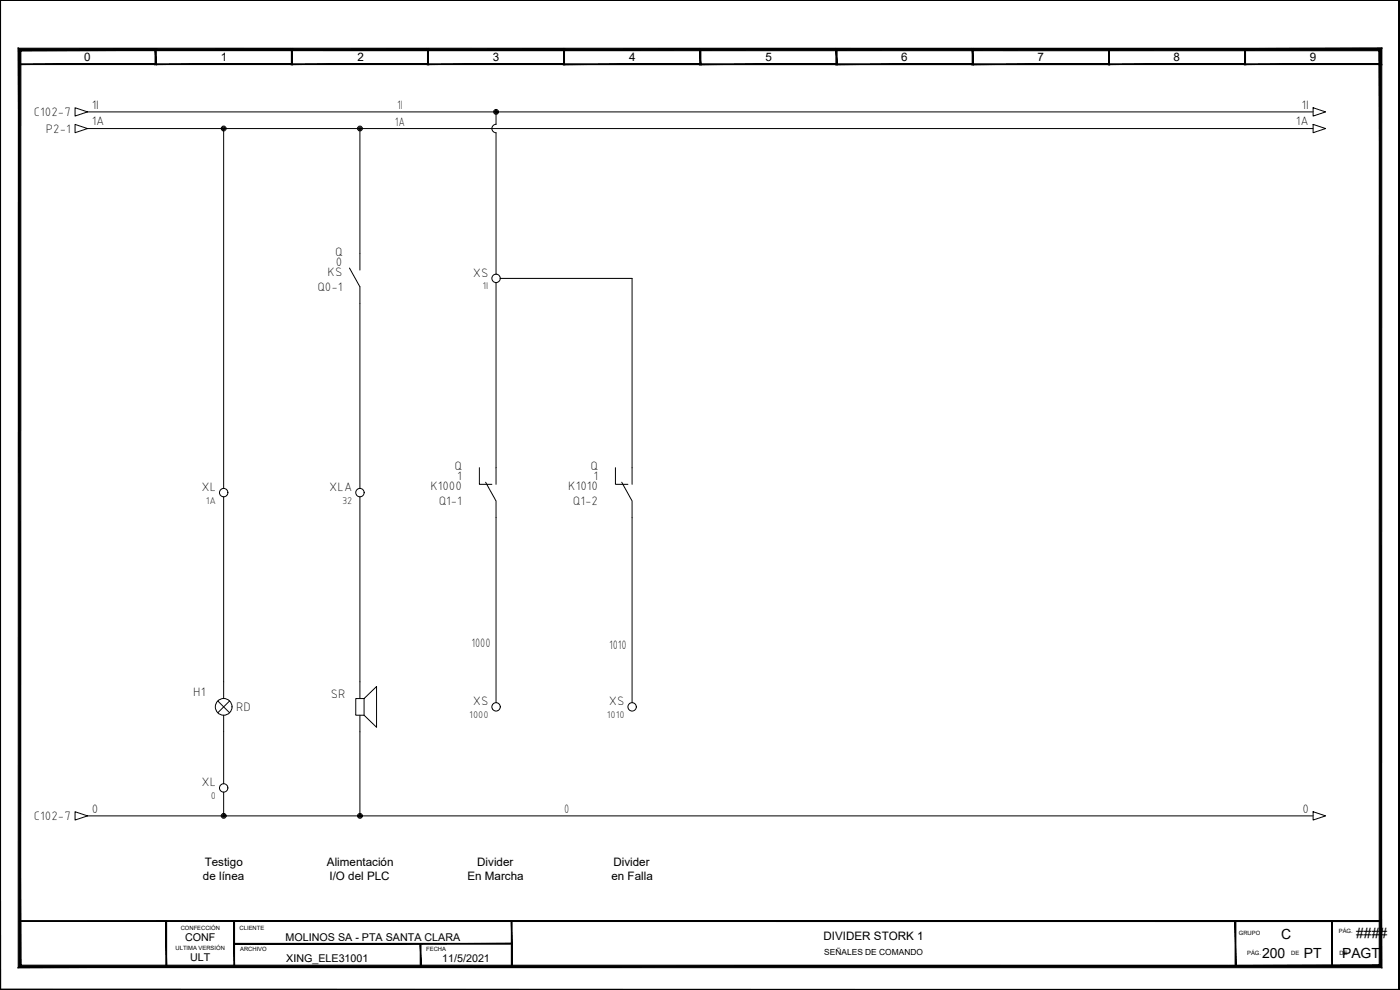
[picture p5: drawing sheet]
<svg xmlns="http://www.w3.org/2000/svg" width="420mm" height="297mm" viewBox="0 0 420 297" stroke-linecap="round" stroke-linejoin="round" font-family="sans-serif">
<g fill="#000" stroke="#000" stroke-width=".3">
<path d="M0 .1h419.9zM0 .1h419.9z"/>
<path d="M5.7 19.4h41.1l-.2-.3zM5.9 19.1h40.7l-40.9 .3zM5.7 14.7v4.7l.2-.3zM5.7 14.7l.2 .3v4.1zM5.7 14.7l.2 .3 40.9-.3zM5.9 15l40.9-.3-.2 .3zM46.8 14.7l-.2 .3 .2 4.4zM46.6 15l.2 4.4-.2-.3z"/>
<path d="M46.6 19.4h41.1l-.2-.3zM46.6 19.4l.2-.3h40.7zM46.6 14.7v4.7l.2-.3zM46.6 14.7l.2 .3v4.1zM46.6 14.7l.2 .3 40.9-.3zM46.8 15l40.9-.3-.2 .3zM87.7 14.7l-.2 .3 .2 4.4zM87.5 15l.2 4.4-.2-.3z"/>
<path d="M87.5 19.4h41.1l-.2-.3zM87.7 19.1h40.7l-40.9 .3zM87.5 14.7v4.7l.2-.3zM87.5 14.7l.2 .3v4.1zM87.5 14.7l.2 .3 40.9-.3zM87.7 15l40.9-.3-.2 .3zM128.6 14.7l-.2 .3 .2 4.4zM128.4 15l.2 4.4-.2-.3z"/>
<path d="M128.3 19.4h41.1l-.2-.3zM128.5 19.1h40.7l-40.9 .3zM128.3 14.7v4.7l.2-.3zM128.3 14.7l.2 .3v4.1zM128.3 14.7l.2 .3 40.9-.3zM128.5 15l40.9-.3-.2 .3zM169.4 14.7l-.2 .3 .2 4.4zM169.2 15l.2 4.4-.2-.3z"/>
<path d="M169.2 19.4h41.1l-.2-.2zM169.2 19.4l.2-.2h40.7zM169.2 14.7v4.7l.2-.2zM169.2 14.7l.2 .3v4.2zM169.2 14.7l.2 .3 40.9-.3zM169.4 15l40.9-.3-.2 .3zM210.3 14.7l-.2 .3 .2 4.4zM210.1 15l.2 4.4-.2-.2z"/>
<path d="M210 19.4h41.2l-.3-.2zM210.3 19.2h40.6l-40.9 .2zM210 14.7v4.7l.3-.2zM210 14.7l.3 .3v4.2zM210 14.7l.3 .3 40.9-.3zM210.3 15l40.9-.3-.3 .3zM251.2 14.7l-.3 .3 .3 4.4zM250.9 15l.3 4.4-.3-.2z"/>
<path d="M250.9 19.4h41.2l-.3-.2zM250.9 19.4l.3-.2h40.6zM250.9 14.7v4.7l.3-.2zM250.9 14.7l.3 .3v4.2zM250.9 14.7l.3 .3 40.9-.3zM251.2 15l40.9-.3-.3 .3zM292.1 14.7l-.3 .3 .3 4.4zM291.8 15l.3 4.4-.3-.2z"/>
<path d="M291.8 19.4h41.1l-.2-.2zM291.8 19.4l.2-.2h40.7zM291.8 14.7v4.7l.2-.2zM291.8 14.7l.2 .3v4.2zM291.8 14.7l.2 .3 40.9-.3zM292 15l40.9-.3-.2 .3zM332.9 14.7l-.2 .3 .2 4.4zM332.7 15l.2 4.4-.2-.2z"/>
<path d="M332.7 19.4h41.1l-.2-.3zM332.9 19.1h40.7l-40.9 .3zM332.7 14.7v4.7l.2-.3zM332.7 14.7l.2 .3v4.1zM332.7 14.7l.2 .3 40.9-.3zM332.9 15l40.9-.3-.2 .3zM373.8 14.7l-.2 .3 .2 4.4zM373.6 15l.2 4.4-.2-.3z"/>
<path d="M373.5 19.4h41.1l-.2-.3zM373.5 19.4l.2-.3h40.7zM373.5 14.7v4.7l.2-.3zM373.5 14.7l.2 .3v4.1zM373.5 14.7l.2 .3 40.9-.3zM373.7 15l40.9-.3-.2 .3zM414.6 14.7l-.2 .3 .2 4.4zM414.4 15l.2 4.4-.2-.3z"/>
<path d="M419.9 .1v296.7zM419.9 .1l.1 296.8zM419.9 .1l.1 296.8z"/>
<path d="M5.8 276.3v.2l408.5-.2zM5.8 276.5l408.5-.2v.2z"/>
<path d="M0 .1v296.9l.2-.2zM0 .1h.2v296.7z"/>
<path d="M5.5 290.3l408.4-.7h-407.7zM5.5 290.3l408.4-.7 .8 .8zM413.9 15.2v274.4l.8 .8zM413.9 15.2l.8-.7v275.9zM6.3 15.2h407.6l.8-.7zM5.5 14.5h409.2l-408.4 .7zM5.5 14.5l.7 275.1 .1-274.4zM5.5 14.5l.7 275.1-.7 .7z"/>
<path d="M49.8 276.4v13.6h.2zM49.8 276.4h.2v13.6z"/>
<path d="M70.2 276.4v13.6h.2zM70.2 276.4h.2v13.6z"/>
<path d="M70.3 283v.3l83.3-.3zM70.3 283.3l83.3-.3v.3z"/>
<path d="M126.1 283.2v6.8h.2zM126.1 283.2h.2v6.8z"/>
<path d="M153.5 276.4v13.7h.2zM153.5 276.4h.2v13.7z"/>
<path d="M370.7 276.4v13.6h.2zM370.7 276.4h.2v13.6z"/>
<path d="M399.7 276.4v13.6h.2zM399.7 276.4h.2v13.6z"/>
<path d="M.2 296.8l419.8 .1zM.2 296.8l419.8 .1-420 .1zM0 297l420-.1zM0 297h420z"/>
</g>
<g fill="none" stroke="#000" stroke-width=".3">
<path d="M0 .1v296.9h420M22.5 32.3l3.8 1.3-3.8 1.2zM22.5 37.3l3.8 1.3-3.8 1.2zM26.3 33.6h367.8M26.3 38.6h367.8M67.1 38.6v108M108 38.6v42.4M148.9 33.6v3.7a1.26 1.26 0 0 0-1.3 1.3 1.26 1.26 0 0 0 1.3 1.2v42.5M394.1 32.3l3.7 1.3-3.7 1.2zM394.1 37.3l3.7 1.3-3.7 1.2zM104.9 80.4l3.1 5.6v60.6M148.9 84.8v60.5"/>
<path d="M150.1 83.5h39.6v61.8M67.1 149.1v60.5M108 149.1v60.5M143.9 140.3v5h3.7M145.7 144.7l3.2 5.6v60.5M184.7 140.3v5h3.7M186.6 144.7l3.1 5.6v60.5M65.4 210.3l3.5 3.6M67.1 214.6v20.6M68.9 210.3l-3.5 3.6M108 214.6v30.2M109.3 209.6h-2.5v5h2.5"/>
<path d="M109.3 209.6l3.7-3.6v12.2l-3.7-3.6zM67.1 237.7v7.1M22.5 243.6l3.8 1.2-3.8 1.2zM26.3 244.8h367.8M394.1 243.6l3.7 1.2-3.7 1.2zM5.8 276.4h44.1v13.6h-44.1z"/>
<circle cx="67.1" cy="38.6" r=".73"/>
<circle cx="67.1" cy="38.6" r=".46"/>
<circle cx="67.1" cy="38.6" r=".22"/>
<circle cx="108" cy="38.6" r=".73"/>
<circle cx="108" cy="38.6" r=".46"/>
<circle cx="108" cy="38.6" r=".22"/>
<circle cx="148.9" cy="33.6" r=".73"/>
<circle cx="148.9" cy="33.6" r=".46"/>
<circle cx="148.9" cy="33.6" r=".22"/>
<circle cx="148.9" cy="83.5" r="1.26"/>
<circle cx="67.1" cy="147.8" r="1.26"/>
<circle cx="108" cy="147.8" r="1.26"/>
<circle cx="67.1" cy="212.1" r="2.51"/>
<circle cx="148.9" cy="212.1" r="1.26"/>
<circle cx="189.7" cy="212.1" r="1.26"/>
<circle cx="67.1" cy="236.4" r="1.26"/>
<circle cx="67.1" cy="244.8" r=".73"/>
<circle cx="67.1" cy="244.8" r=".46"/>
<circle cx="67.1" cy="244.8" r=".22"/>
<circle cx="108" cy="244.8" r=".73"/>
<circle cx="108" cy="244.8" r=".46"/>
<circle cx="108" cy="244.8" r=".22"/>
</g>
<g font-size="4.2">
<text x="384.5" y="281.6">C</text>
<text x="407" y="281.3">####</text>
<text x="378.8" y="287.5">200</text>
<text x="391.3" y="287.5">PT</text>
<text x="402.8" y="287.5">PAGT</text>
</g>
<g font-size="3.9">
<text x="10.2" y="34.8">C102-7</text>
<text x="27.5" y="32.6">1I</text>
<text x="119.2" y="32.8">1I</text>
<text x="390.6" y="32.6">1I</text>
<text x="13.8" y="39.8">P2-1</text>
<text x="27.5" y="37.6">1A</text>
<text x="118.5" y="37.8">1A</text>
<text x="388.9" y="37.6">1A</text>
<text x="100.5" y="76.8">Q</text>
<text x="98.3" y="82.8">KS</text>
<text x="100.8" y="79.8">0</text>
<text x="141.9" y="83">XS</text>
<text x="95.3" y="87.3">Q0-1</text>
<text x="136.4" y="141.1">Q</text>
<text x="177.2" y="141.1">Q</text>
<text x="60.4" y="147.3">XL</text>
<text x="98.8" y="147.3">XLA</text>
<text x="129.2" y="147.1">K1000</text>
<text x="137.2" y="144.1">1</text>
<text x="170.6" y="147.1">K1010</text>
<text x="178.1" y="144.1">1</text>
<text x="131.7" y="151.6">Q1-1</text>
<text x="172" y="151.6">Q1-2</text>
<text x="141.5" y="194">1000</text>
<text x="182.8" y="194.6">1010</text>
<text x="58" y="208.8">H1</text>
<text x="99.3" y="209.3">SR</text>
<text x="70.9" y="213.3">RD</text>
<text x="141.9" y="211.6">XS</text>
<text x="182.7" y="211.6">XS</text>
<text x="60.4" y="235.9">XL</text>
<text x="27.5" y="243.8">0</text>
<text x="169.4" y="244">0</text>
<text x="390.9" y="243.8">0</text>
<text x="10.2" y="246">C102-7</text>
</g>
<g font-size="3.5">
<text x="25.3" y="18.4">0</text>
<text x="66.3" y="18.4">1</text>
<text x="107.3" y="18.4">2</text>
<text x="147.9" y="18.4">3</text>
<text x="188.8" y="18.4">4</text>
<text x="229.7" y="18.4">5</text>
<text x="270.5" y="18.4">6</text>
<text x="311.4" y="18.4">7</text>
<text x="352.2" y="18.4">8</text>
<text x="393.1" y="18.4">9</text>
<text x="60.9" y="264">de línea</text>
<text x="61.4" y="259.8">Testigo</text>
<text x="98.1" y="259.8">Alimentación</text>
<text x="98.9" y="264">I/O del PLC</text>
<text x="140.3" y="263.9">En Marcha</text>
<text x="143.2" y="259.8">Divider</text>
<text x="183.5" y="264">en Falla</text>
<text x="184.1" y="259.8">Divider</text>
<text x="247.1" y="282.1">DIVIDER STORK 1</text>
</g>
<g font-size="3.2">
<text x="55.5" y="282.3">CONF</text>
<text x="85.7" y="282.3">MOLINOS SA - PTA SANTA CLARA</text>
<text x="57" y="288.3">ULT</text>
<text x="85.9" y="288.6">XING_ELE31001</text>
<text x="132.7" y="288.6">11/5/2021</text>
</g>
<g font-size="3.1">
<text x="144.8" y="86.8">1I</text>
<text x="61.8" y="151.1">1A</text>
<text x="102.7" y="151.1">32</text>
<text x="140.8" y="215.3">1000</text>
<text x="182.1" y="215.3">1010</text>
<text x="63.3" y="239.7">0</text>
</g>
<text font-size="2.5" x="247.4" y="286.6">SEÑALES DE COMANDO</text>
<g font-size="1.8">
<text x="54.2" y="279">CONFECCIÓN</text>
<text x="71.9" y="279">CLIENTE</text>
<text x="371.8" y="280.6">GRUPO</text>
<text x="401.8" y="279.8">PÁG.</text>
<text x="52.7" y="285">ULTIMA VERSIÓN</text>
<text x="72.1" y="285.3">ARCHIVO</text>
<text x="127.9" y="285.3">FECHA</text>
<text x="374.3" y="286.6">PÁG.</text>
<text x="387.5" y="286.6">DE</text>
<text x="402" y="286.6">DE</text>
</g>
</svg>
